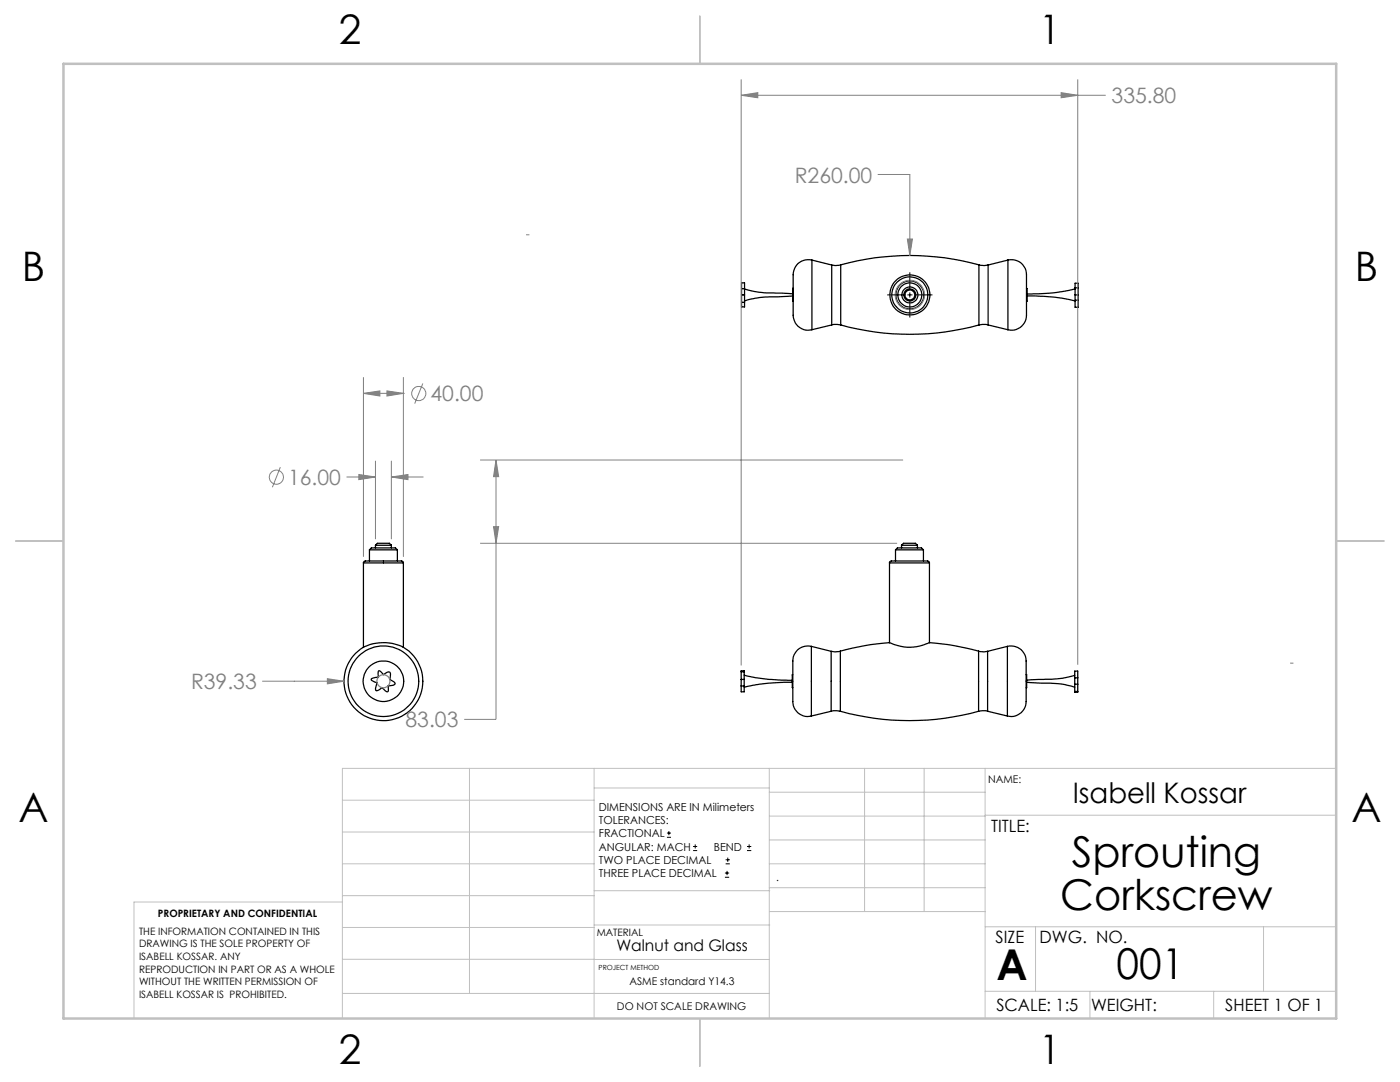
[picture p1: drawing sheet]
<svg xmlns="http://www.w3.org/2000/svg" width="279mm" height="216mm" viewBox="0 0 279 216" stroke-linecap="round" stroke-linejoin="round" font-family="sans-serif">
<g fill="none" stroke="#000" stroke-width=".25">
<path d="M148 58.8v-1.2h.6v1.2M148 58.8v1.5h.6v-1.5M148 57.5v-1.1h.6v1.1M148 58.8h.6M148.6 57.7a26.8 26.8 0 0 0 8.1 .8l1.5 .1M158.2 59.1h-.9a37.2 37.2 0 0 0-8.1 .7l-.6 .2M158.3 57.5h-.1v2.6h.1M162 51.9a3.2 3.2 0 0 0-3.7 3.8v5.9a3.7 3.7 0 0 0 2.1 4.2l.8 .1 .8-.1M162 51.9v13.9M162 51.9l4 1M166 52.9v11.9M167.8 52.8a51.8 51.8 0 0 1 27.6 0"/>
<path d="M167.8 52.8l-.9 .2-.9-.1M167.8 52.8v12M195.4 52.8l.9 .2 .9-.1M195.4 52.8v12M197.2 52.9v11.9M201.2 51.9a3.2 3.2 0 0 1 3.7 3.8v3.4a19.2 19.2 0 0 1-.3 5 3 3 0 0 1-3.4 1.7M201.2 51.9v13.9M201.2 51.9l-4 1M204.9 57.6h.1v2.5h-.1M205 59.1a39.6 39.6 0 0 1 9.6 .9M214.6 57.6a37.1 37.1 0 0 1-9.6 1.1M214.6 58.8v1.1h.6v-1.1"/>
<path d="M214.6 58.8v-1.4h.6v1.4M214.6 60v1.3h.6v-1.3M214.6 57.4v-.9h.6v.9M214.6 58.8h.6M148 60.4v.8h.6v-.8M166 64.8l.4-.1 1.4 .1M166 64.8l-4 1M167.8 64.8a51.8 51.8 0 0 0 27.6 0M195.4 64.8l.6-.1 1.2 .1M197.2 64.8l4 1M72.5 112.3l.3-.4h7.4l.3 .2v.2M72.5 112.3h8"/>
<path d="M72.5 112.3v16.9M73.7 109.7h5.6M73.7 109.7l.4-.4h4.8l.4 .4M73.7 109.7v2.2M74.9 108.8h3.2M74.9 108.8l.4-.4h2.4l.4 .4M74.9 108.8v.5M78.1 108.8v.5M79.3 109.7v2.2M80.5 112.3v16.9M177.5 112.3l.1-.2 .2-.2h7.4l.3 .4M177.5 112.3h8"/>
<path d="M177.5 112.3v15.9M178.7 109.7h5.6M178.7 109.7a1.57 1.57 0 0 1 1.6-.4h2.4a1.57 1.57 0 0 1 1.6 .4M178.7 109.7v2.2M179.9 108.8h3.2M179.9 108.8l.4-.4h2.4l.4 .4M179.9 108.8v.5M183.1 108.8v.5M184.3 109.7v2.2M185.5 112.3v15.9M72.5 129.2a7.9 7.9 0 0 0-2 11.8 7.9 7.9 0 0 0 12 0 7.9 7.9 0 0 0-2-11.8M72.5 129.2a9.1 9.1 0 0 1 8 0"/>
<path d="M75.6 133.8l.4 .2 .5 .6 .8-.5a.42 .42 0 0 1 .5 0 .42 .42 0 0 1 .1 .5l-.1 1 .8 .5 .3 .3-.4 .3-1.1 .2 .1 .9-.2 .2-.4-.1-.7-.7-.7 .6h-.4l-.2-.3 .3-1.3-.9-.3a.25 .25 0 0 1-.2-.2 .25 .25 0 0 1 .1-.3l1.3-.3v-.9zM147.9 135.6v1.3M147.9 135.6v-1.5h.6v1.5M147.9 136.9v1.1h.6v-1.1M147.9 134v-.2h.6v.2M147.9 136.9h.6M147.9 135.6h.6M148.5 134.7a42.6 42.6 0 0 0 9.6 1M148.5 135.6v1.3M158.1 136.1h-1.2a37.8 37.8 0 0 0-8.4 1M158.2 134.7h-.1v2.5h.1M161.9 129a3.1 3.1 0 0 0-3.7 3.7v3.2a21.6 21.6 0 0 0 .3 5.3 3 3 0 0 0 3.4 1.7"/>
<path d="M161.9 129v13.9M161.9 129l4 1M165.9 130v11.9M167.7 129.9l-.9 .2-.9-.1M167.7 129.9v12M177.5 128.2a49.8 49.8 0 0 0-9.8 1.7M177.5 128.2a9 9 0 0 0 8 0M185.5 128.2a49.8 49.8 0 0 1 9.8 1.7M195.3 129.9l.9 .2 .9-.1M195.3 129.9v12M197.1 130v11.9M201 129a3.1 3.1 0 0 1 3.8 3.7v3.2a21.6 21.6 0 0 1-.3 5.3 3 3 0 0 1-3.5 1.7"/>
<path d="M201 129v13.9M201 129l-3.9 1M204.8 134.6h.1v2.6h-.1M204.9 136.1l1.5 .1a28.7 28.7 0 0 1 8.1 .9M214.5 134.8a30.7 30.7 0 0 1-8.8 .8l-.8 .1M214.5 135.3v1.2M214.5 136.5v1.5h.6v-1.5M214.5 135.3v-1.4h.6v1.4M214.5 138h.6M214.5 135.3h.6M214.5 136.5h.6M215.1 135.3v1.2"/>
<path d="M165.9 141.9l.4-.1 1.4 .1M165.9 141.9l-4 1M167.7 141.9a51.8 51.8 0 0 0 27.6 0M195.3 141.9l.7-.1 1.1 .1M197.1 141.9l3.9 1"/>
<circle cx="181.6" cy="58.8" r="1.19"/>
<circle cx="181.6" cy="58.8" r=".98"/>
<circle cx="181.6" cy="58.9" r="3.6"/>
<circle cx="181.6" cy="58.8" r="1.58"/>
<circle cx="181.6" cy="58.8" r="2.4"/>
<circle cx="181.6" cy="58.8" r="4"/>
<circle cx="181.6" cy="58.8" r="2.8"/>
<circle cx="76.5" cy="135.9" r="7.1"/>
<circle cx="76.5" cy="135.9" r="4"/>
</g>
<g fill="none" stroke="#808080" stroke-width=".2">
<path d="M147.9 19l3.3-.5v1zM147.9 15.8v117M147.9 19h72.8M211.8 18.5l3.3 .5-3.3 .5zM215.1 15.8v116.8M175.2 34.8h6.4v16.2M181.1 47.7h1l-.5 3.3zM72.5 78.5l3.3-.5v1zM72.5 75.3v35.8M72.5 78.5h8M77.2 78l3.3 .5-3.3 .5zM80.5 78.5h.1"/>
<path d="M80.5 75.3v35.8M84.4 76.5l-1.6 4M56 93.2l-1.6 4M69.2 95.2h5.7M71.6 94.7l3.3 .5-3.3 .5zM74.9 92v15.5M78.1 95.2l3.3-.5v1zM78.1 92v15.5M78.1 95.2h6.4M95.8 91.8h84.4M99 91.8l.5 3.3h-1zM99 91.8v51.7h-6.4"/>
<path d="M95.8 108.4h83.2M98.5 105.1h1l-.5 3.3zM52.4 135.9h16.3M65.3 135.4l3.4 .5-3.4 .6z"/>
<circle cx="83.6" cy="78.5" r="1.42"/>
<circle cx="55.2" cy="95.2" r="1.41"/>
</g>
<g fill="none" stroke="#000" stroke-width=".2">
<path d="M177.1 58.8h3.5M181.1 58.8h1M181.6 54.3v3.5M181.6 58.3v1.1M181.6 59.9v3.5M182.6 58.8h3.5M133.1 167.1h.8M133.1 166.2h.8M133.5 165.8v.9M138.3 169.7h.8M138.3 168.9h.8M138.7 168.5v.8"/>
<path d="M144.7 175h.8M144.7 174.2h.8M144.8 172.4h.9M144.8 171.6h.9M145.1 173.8v.8M145.2 171.1v.9M149.1 169.7h.8M149.1 168.9h.8M149.5 168.5v.8"/>
</g>
<g fill="none" stroke="#808080" stroke-width=".25">
<circle cx="181.6" cy="58.9" r="2.92"/>
<circle cx="76.5" cy="135.9" r="1.3"/>
</g>
<path d="M105 46.8h.7M258.1 132.3h-.6" fill="none" stroke="#808080" stroke-width=".2" stroke-dasharray="15.2 1.3 1.3 1.3" stroke-linecap="butt"/>
<g fill="none" stroke="#c0c0c0" stroke-width=".2">
<path d="M68.3 159.7h50.3M93.7 153.3v44.9M118.6 153.3v49.9M118.6 157.2h34.9M153.5 153.3v49.9M153.5 158.1h43.1M172.5 153.3v28.6M184.4 153.3v28.6M196.6 153.3v49.9M266.7 153.3h-198.4v49.9M68.3 178.7h50.3M68.3 172.4h50.3"/>
<path d="M68.3 166h50.3M68.3 180h-41.6v23.2M118.6 177.7h35M153.5 167.6h43.1M153.5 162.8h43.1M153.5 172.4h43.1M153.5 177.1h43.1M196.6 162.7h70.1M68.3 198.2h85.2M68.3 191.4l85.2 .1M68.3 185.1h50.3M118.6 184.6h35"/>
<path d="M153.6 181.9h43M196.6 197.8h70.1M196.6 184.9h70.1M206.7 184.9v12.9M217.5 197.8v5.4M242.2 197.8v5.4M252.2 184.9v12.9"/>
</g>
<path d="M139.7 3.2v9.5M3.1 107.9h9.6M266.7 107.9h9.5M139.7 203.2v9.6" fill="none" stroke="#c0c0c0" stroke-width=".25"/>
<path d="M12.7 12.7h254v190.5h-254z" fill="none" stroke="#c0c0c0" stroke-width=".5"/>
<g fill="#808080">
<path d="M181.1 47.7h1l-.5 3.3z"/>
<path d="M65.3 135.4v1.1l3.4-.6zM72.5 78.5l3.3-.5v1zM77.2 78l3.3 .5-3.3 .5zM71.6 94.7l3.3 .5-3.3 .5zM78.1 95.2l3.3-.5v1z"/>
<path d="M99 91.8l.5 3.3h-1zM98.5 105.1h1l-.5 3.3zM147.9 19l3.3-.5v1zM211.8 18.5l3.3 .5-3.3 .5z"/>
</g>
<g font-size="8.5">
<text x="213.9" y="173">Sprouting</text>
<text x="211.6" y="181.5">Corkscrew</text>
<text x="198.9" y="195.5">A</text>
<text x="222.8" y="195.4">001</text>
</g>
<g font-size="8.1">
<text x="67.6" y="8.9">2</text>
<text x="207.3" y="8.9">1</text>
<text x="4.4" y="56.2">B</text>
<text x="270.4" y="56.2">B</text>
<text x="3.7" y="164.1">A</text>
<text x="269.7" y="164.1">A</text>
<text x="67.6" y="212.4">2</text>
<text x="207.3" y="212.4">1</text>
</g>
<text font-size="5.6" x="214.1" y="160.3">Isabell Kossar</text>
<g font-size="4.2" fill="#808080">
<text x="221.8" y="20.6">335.80</text>
<text x="158.6" y="36.4">R260.00</text>
<text x="85.9" y="80.1">40.00</text>
<text x="57.5" y="96.8">16.00</text>
<text x="38.1" y="137.5">R39.33</text>
<text x="80.9" y="145.1">83.03</text>
</g>
<g font-size="3.4">
<text x="197.8" y="166">TITLE:</text>
<text x="198.7" y="188.1">SIZE</text>
<text x="207.5" y="188.1">DWG. NO.</text>
<text x="198.8" y="201.7">SCALE: 1:5</text>
<text x="217.7" y="201.8">WEIGHT:</text>
<text x="244.5" y="201.7">SHEET 1 OF 1</text>
</g>
<text font-size="3.2" x="123" y="189.8">Walnut and Glass</text>
<g font-size="2.2">
<text x="119.5" y="161.8">DIMENSIONS ARE IN Milimeters</text>
<text x="119.5" y="164.4">TOLERANCES:</text>
<text x="119.5" y="167.1">FRACTIONAL</text>
<text x="119.5" y="169.7">ANGULAR: MACH</text>
<text x="119.5" y="172.4">TWO PLACE DECIMAL</text>
<text x="142.5" y="169.7">BEND</text>
<text x="119.5" y="175">THREE PLACE DECIMAL</text>
<text x="154.9" y="175.7">.</text>
</g>
<g font-size="2.1">
<text x="197.2" y="156.2">NAME:</text>
<text x="125.6" y="196.6">ASME standard Y14.3</text>
<text x="123.1" y="201.6">DO NOT SCALE DRAWING</text>
</g>
<g font-size="2">
<text x="31.5" y="182.9">PROPRIETARY AND CONFIDENTIAL</text>
<text x="27.8" y="186.5">THE INFORMATION CONTAINED IN THIS</text>
<text x="27.8" y="189">DRAWING IS THE SOLE PROPERTY OF</text>
<text x="27.8" y="191.6">ISABELL KOSSAR. ANY</text>
<text x="119.1" y="186.7">MATERIAL</text>
<text x="27.8" y="194.1">REPRODUCTION IN PART OR AS A WHOLE</text>
<text x="27.8" y="196.6">WITHOUT THE WRITTEN PERMISSION OF</text>
<text x="27.8" y="199.1">ISABELL KOSSAR IS PROHIBITED.</text>
</g>
<text font-size="1.4" x="119.5" y="193.6">PROJECT METHOD</text>
</svg>
